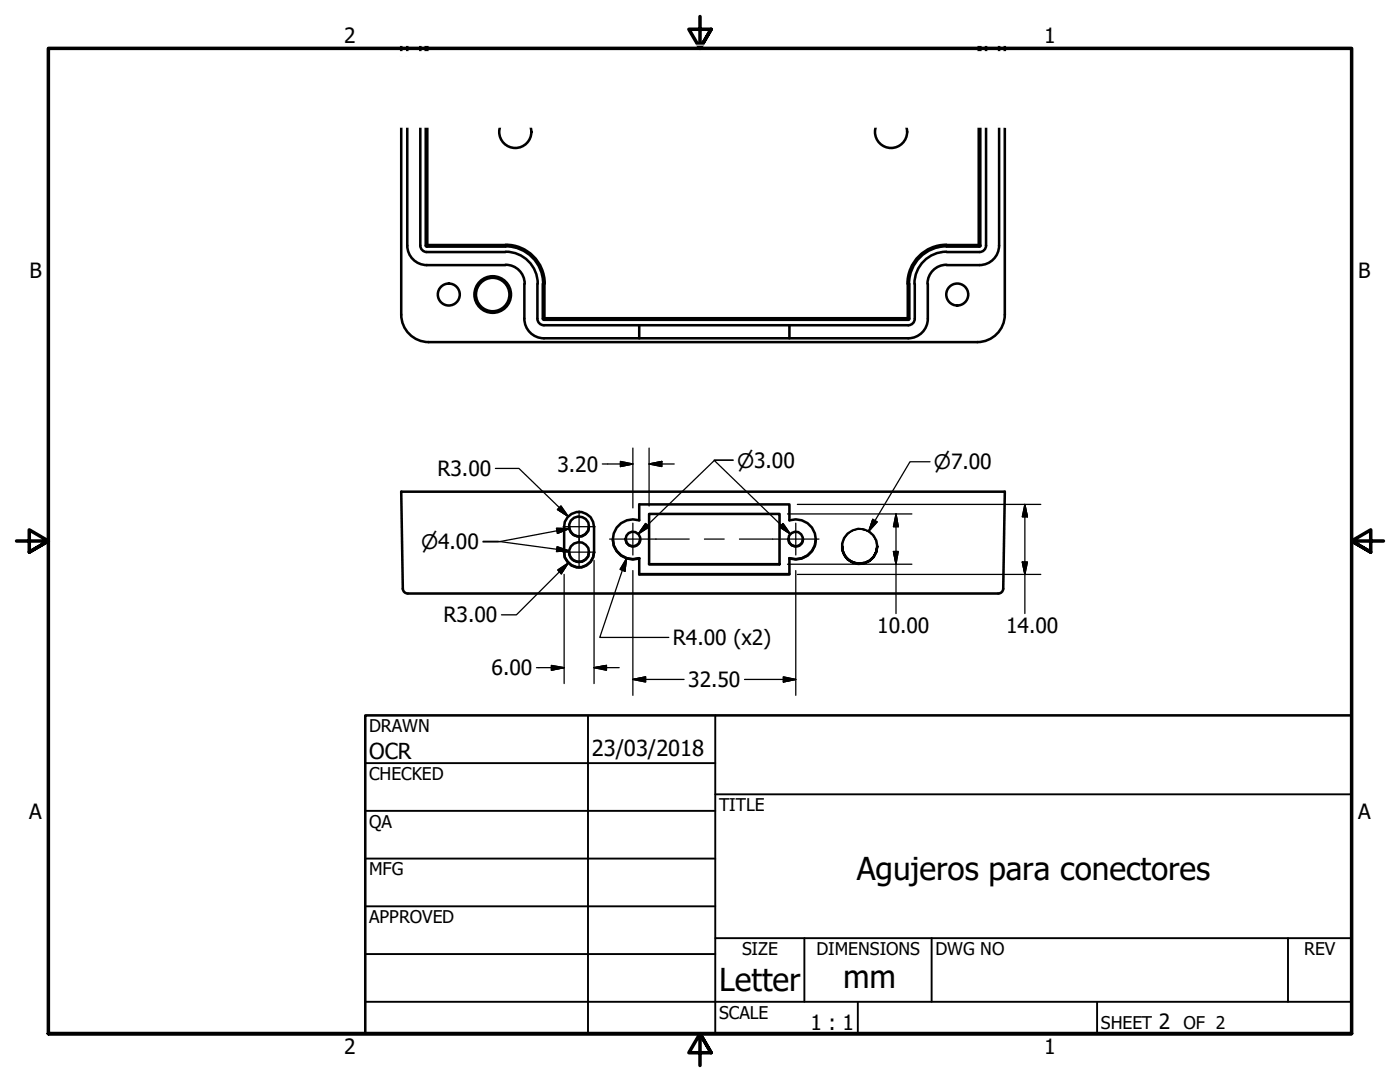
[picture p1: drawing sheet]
<svg xmlns="http://www.w3.org/2000/svg" width="279mm" height="216mm" viewBox="0 0 279 216" stroke-linecap="round" stroke-linejoin="round" font-family="sans-serif">
<!-- layer: Visible (ANSI) -->
<g fill="none" stroke="#000" stroke-width=".51">
<path d="M80.1 0v62.8M81.3 0v49M83.9 0v49M85 0v49M85.3 0v48.9M195.3 0v48.9l.2 .1M195.6 0v49M196.8 0v49M199.4 0v49M200.5 0v62.8M81.3 49a3.9 3.9 0 0 0 3.9 3.9h15.7M83.9 49a1.3 1.3 0 0 0 1.3 1.3h15.7"/>
<path d="M85 49l.2 .2h15.7M100.9 48.9h-15.6l-.1 .1M100.9 50.2a6.4 6.4 0 0 1 6.4 6.4M100.9 49.1a7.5 7.5 0 0 1 7.5 7.5M100.9 52.8a3.8 3.8 0 0 1 3.8 3.8M100.9 48.8a7.8 7.8 0 0 1 7.8 7.8M104.6 56.6v7M107.3 56.6v7M108.3 56.6v7M108.6 56.6v6.9M181.2 56.6v6.9l.1 .1M181.5 56.6v7"/>
<path d="M182.6 56.6v7M185.2 56.6v7M188.9 52.8a3.8 3.8 0 0 0-3.8 3.8M188.9 50.2a6.4 6.4 0 0 0-6.4 6.4M188.9 49.1a7.5 7.5 0 0 0-7.5 7.5M188.9 48.8a7.8 7.8 0 0 0-7.8 7.8M188.9 52.9h6.6M188.9 50.3h6.6M188.9 49.2h6.6M188.9 48.9h6.4M195.7 49l-.2 .2M196.8 49a1.3 1.3 0 0 1-1.3 1.3"/>
<path d="M199.4 49a3.9 3.9 0 0 1-3.9 3.9M80.1 62.8a5.5 5.5 0 0 0 5.5 5.5M85.5 68.3h109.6M104.6 63.6a3.9 3.9 0 0 0 4 3.9h72.7M107.3 63.6a1.3 1.3 0 0 0 1.3 1.3h72.7M108.3 63.6l.3 .2h72.7M113.6 63.7h3.9zM113.6 63.6h3.9zM124.8 63.6h3zM127.6 64.9v2.6M129.5 63.6h26.1v.1h-26.1zM157.4 63.6h2.8z"/>
<path d="M157.5 64.9v2.6M168.1 63.6h7zM181.2 63.5l-72.6 .1M181.5 63.6l-.2 .2M182.6 63.6a1.3 1.3 0 0 1-1.3 1.3M185.2 63.6a3.9 3.9 0 0 1-3.9 3.9M200.5 62.8a5.5 5.5 0 0 1-5.5 5.5M80.4 117.5l-.3-19.4h120.4l-.3 19.4M80.4 117.5a.98 .98 0 0 0 1 .9M112.6 110.2a2.98 2.98 0 0 0 3 3 2.98 2.98 0 0 0 3-3M113.3 103.2a2.99 2.99 0 0 1 3.3-.9 2.99 2.99 0 0 1 2 2.9v5a2.98 2.98 0 0 1-3 3.1 2.98 2.98 0 0 1-3-3.1v-5l.1-1.1zM113.5 105.1a2 2 0 0 0 2 1.9 2 2 0 0 0 2-1.9"/>
<path d="M113.5 110.2a2 2 0 0 0 2 1.9 2 2 0 0 0 2-1.9M122.3 107.6a4 4 0 0 0 5.3 3.8v3.2h29.9v-3.2M124.8 107.6a1.46 1.46 0 0 0 1.5 1.4 1.46 1.46 0 0 0 1.5-1.4M127.6 111.4a4 4 0 0 1-5.3-3.8 4 4 0 0 1 5.3-3.8v-3.2h29.9v3.2a4 4 0 0 1 5.3 3.8 4 4 0 0 1-5.3 3.8M127.6 114.6h29.9M129.5 102.6h26.1v10h-26.1zM129.5 112.6h26.1M157.4 107.6a1.46 1.46 0 0 0 1.4 1.4 1.46 1.46 0 0 0 1.5-1.4M162.8 107.6a4 4 0 0 1-5.3 3.8M168.1 109a3.5 3.5 0 0 0 3.5 3.5 3.5 3.5 0 0 0 3.5-3.5 3.5 3.5 0 0 1-5 3.2 3.5 3.5 0 0 1-.9-5.8 3.5 3.5 0 0 1 5.7 1.5l.2 1.1M172.1 105.6l-.1 6.9M200.2 117.5a.99 .99 0 0 1-1 .9h-117.8"/>
<circle cx="102.8" cy="26.3" r="3.2"/>
<circle cx="177.8" cy="26.3" r="3.2"/>
<circle cx="89.6" cy="58.8" r="2.19"/>
<circle cx="98.3" cy="58.8" r="3.3"/>
<circle cx="98.3" cy="58.8" r="3.7"/>
<circle cx="191" cy="58.8" r="2.19"/>
<circle cx="115.5" cy="105.1" r="2"/>
<circle cx="115.6" cy="110.2" r="1.98"/>
<circle cx="126.3" cy="107.6" r="1.48"/>
<circle cx="158.8" cy="107.6" r="1.46"/>
</g>
<!-- layer: Hatch (ANSI) -->
<g fill="#fff" stroke="#fff" stroke-width=".2">
<path d="M168.6 108.6h6v.4z"/>
<path d="M168.6 108.6l6 .4h-6z"/>
<path d="M168.6 109h6v.3z"/>
<path d="M168.6 109l6 .3h-6z"/>
<path d="M168.6 109.3h6l-.1 .3z"/>
<path d="M168.6 109.3l5.9 .3h-5.8z"/>
<path d="M168.7 109.6h5.8l-.1 .3z"/>
<path d="M168.7 109.6l5.7 .3h-5.7z"/>
<path d="M168.7 109.9h5.7l-.1 .3z"/>
<path d="M168.7 109.9l5.6 .3h-5.5z"/>
<path d="M168.8 110.2h5.5l-.1 .3z"/>
<path d="M168.8 110.2l5.4 .3h-5.2z"/>
<path d="M169 110.5h5.2l-.2 .2z"/>
<path d="M169 110.5l5 .2h-4.8z"/>
<path d="M169.2 110.7h4.8l-.2 .2z"/>
<path d="M169.2 110.7l4.6 .2h-4.4z"/>
<path d="M169.4 110.9h4.4l-.3 .3z"/>
<path d="M169.4 110.9l4.1 .3h-4z"/>
<path d="M169.5 111.2h4l-.1 .2z"/>
<path d="M169.5 111.2l3.9 .2h-3.6z"/>
<path d="M169.8 111.4h3.6l-.4 .2z"/>
<path d="M169.8 111.4l3.2 .2h-2.9z"/>
<path d="M170.1 111.6h2.9l-.2 .1z"/>
<path d="M170.1 111.6l2.7 .1h-2.4z"/>
<path d="M170.4 111.7h2.4l-.3 .1z"/>
<path d="M170.4 111.7l2.1 .1h-1.9z"/>
<path d="M170.6 111.8h1.9z"/>
<path d="M170.6 111.8l1.6 .1z"/>
<path d="M170.9 111.9h1.3z"/>
<path d="M170.9 111.9l1 .1z"/>
<path d="M171.3 112h.6z"/>
<path d="M168.7 108.3l5.9 .3h-6z"/>
<path d="M168.7 108.3h5.8l.1 .3z"/>
<path d="M168.7 108l5.8 .3h-5.8z"/>
<path d="M168.7 108h5.7l.1 .3z"/>
<path d="M168.8 107.8l5.6 .2h-5.7z"/>
<path d="M168.8 107.8h5.5l.1 .2z"/>
<path d="M169 107.4l5.3 .4h-5.5z"/>
<path d="M169 107.4h5.2l.1 .4z"/>
<path d="M169.2 107.2l5 .2h-5.2z"/>
<path d="M169.2 107.2h4.8l.2 .2z"/>
<path d="M169.4 106.9l4.6 .3h-4.8z"/>
<path d="M169.4 106.9h4.4l.2 .3z"/>
<path d="M169.5 106.7l4.3 .2h-4.4z"/>
<path d="M169.5 106.7h4l.3 .2z"/>
<path d="M169.5 106.7l.3-.1 3.7 .1z"/>
<path d="M169.8 106.6h3.6l.1 .1z"/>
<path d="M169.8 106.6l.3-.2 3.3 .2z"/>
<path d="M170.1 106.4h2.9l.4 .2z"/>
<path d="M170.1 106.4l.3-.2 2.6 .2z"/>
<path d="M170.4 106.2h2.4l.2 .2z"/>
<path d="M170.4 106.2l.2-.1 2.2 .1z"/>
<path d="M170.6 106.1h1.9l.3 .1z"/>
<path d="M170.6 106.1h1.9z"/>
<path d="M170.9 106l1.6 .1z"/>
<path d="M170.9 106h1.3z"/>
<path d="M171.3 106h.9z"/>
<path d="M171.3 106h.6z"/>
<path d="M72.6 10.4l128.5 14.9h-128.5z"/>
<path d="M72.6 10.4h128.5v14.9z"/>
<path d="M77.5 -.1h124.7v9.1z"/>
<path d="M77.5 -.1l124.7 9.1h-124.7z"/>
</g>
<!-- layer: Border (ANSI) -->
<path d="M139.7 3.3v6.4l-2.2-3.9h4.4l-2.2 3.9 2.2-3.9M3.3 107.9h6.4l-3.9-2.2v4.5l3.9-2.3-3.9 2.3M276.1 107.9h-6.4l3.9-2.2v4.5l-3.9-2.3 3.9 2.3M9.7 206.2v-196.5h260v196.5h-260h260M141.9 210.1l-2.2-3.9 2.2 3.9h-4.4l2.2-3.9v6.4" fill="none" stroke="#000" stroke-width=".7"/>
<!-- layer: Sketch Geometry (ANSI) -->
<g fill="none" stroke="#fff" stroke-width=".2">
<path d="M72.6 10.4h128.5v14.9h-128.5zM77.5 0v9h124.7v-9"/>
<circle cx="171.5" cy="108.9" r="3"/>
</g>
<!-- layer: Title (ANSI) -->
<g fill="none" stroke="#000" stroke-width=".38">
<path d="M72.9 152.3h69.8M117.3 142.7v63.5M142.7 158.5h127M142.7 142.7v63.5M72.9 161.8h69.8M72.9 171.3h69.8M72.9 199.9h196.8M72.9 180.8h69.8M72.9 190.4h69.8M142.7 187.2h127M160.5 187.2v12.7M171.2 199.9v6.3"/>
<path d="M185.9 187.2v12.7M218.9 199.9v6.3M257 187.2v12.7"/>
</g>
<path d="M72.9 142.7h196.8v63.5h-196.8z" fill="none" stroke="#000" stroke-width=".51"/>
<!-- layer: Dimension (ANSI) -->
<g fill="none" stroke="#000" stroke-width=".25">
<path d="M98.9 93.5h4.7l9.8 9.6M120.2 92.6h6.1M123.8 92.1l2.5 .5-2.5 .5zM126.3 89.4v11.9M129.5 92.6l2.6-.5v1zM129.5 92.6h5.1M129.5 89.4v11.6M185.6 92.1h-4l-8.2 13.9M96.4 108h3l14.2 1.9M111.1 105.4l2.5 .1-2.3 .9zM111.2 109.1l2.4 .8-2.5 .1zM111.3 101.7l.7-.7 1.4 2.1z"/>
<path d="M111.3 113.7l2.1-1.4-1.4 2.2zM112.6 114.6v21.8M113.4 112.3l-10.3 10.4h-3M113.6 105.5l-14.2 2.6h-3M118.6 111.8v24.6M125 111.4l-.3 2.6-.9-.4zM125 111.4l-5.3 15.8h13.8M126.3 113.9v24.8M127.4 106.6l15.2-14.8h3.7h-3.8l15.2 14.8M128.8 104.5l.7 .7-2.1 1.4zM155.6 105.2l.7-.7 1.4 2.1zM157.2 102.6h24.8"/>
<path d="M157.2 112.6h24.8M158.8 113.9v24.8M159.1 100.6h48.6M159.1 114.6h48.6M174.2 103.6l.9 .5-1.7 1.9zM178.3 110h1l-.5 2.6zM178.8 102.6l.5 2.5h-1zM178.8 102.6v19.8M204 112.1h1l-.5 2.5zM204.5 100.6l.5 2.5h-1zM204.5 100.6v21.8M107.1 133.2h5.5"/>
<path d="M110 132.8l2.6 .4-2.6 .5zM118.6 133.2l2.4-.4v.9zM118.6 133.2h5M126.3 135.6l2.5-.5v1zM126.3 135.6h10.2M148.6 135.6h10.2M156.3 135.1l2.5 .5-2.5 .5z"/>
</g>
<g fill="#000" stroke="#000" stroke-width=".25">
<path d="M123.8 93.1l2.5-.5zM123.8 92.1l2.5 .5-2.5 .5zM129.5 92.6l2.6-.5zM129.5 92.6l2.6-.5v1zM111.1 110l2.5-.1zM111.2 109.1l2.4 .8-2.5 .1zM111.3 101.7l2.1 1.4zM111.3 101.7l.7-.7 1.4 2.1zM111.3 106.4l2.3-.9zM111.1 105.4l2.5 .1-2.3 .9zM113.4 112.3l-1.4 2.2zM111.3 113.7l2.1-1.4-1.4 2.2z"/>
<path d="M125 111.4l-.3 2.6zM125 111.4l-.3 2.6-.9-.4zM128.8 104.5l-1.4 2.1zM128.8 104.5l.7 .7-2.1 1.4zM155.6 105.2l2.1 1.4zM155.6 105.2l.7-.7 1.4 2.1zM174.2 103.6l-.8 2.4zM174.2 103.6l.9 .5-1.7 1.9zM178.3 110l.5 2.6zM178.3 110h1l-.5 2.6zM178.8 102.6l.5 2.5zM178.8 102.6l.5 2.5h-1z"/>
<path d="M204 112.1l.5 2.5zM204 112.1h1l-.5 2.5zM204.5 100.6l.5 2.5zM204.5 100.6l.5 2.5h-1zM110 133.7l2.6-.5zM110 132.8l2.6 .4-2.6 .5zM118.6 133.2l2.4-.4zM118.6 133.2l2.4-.4v.9zM126.3 135.6l2.5-.5zM126.3 135.6l2.5-.5v1zM156.3 136.1l2.5-.5zM156.3 135.1l2.5 .5-2.5 .5z"/>
</g>
<!-- layer: Center Mark (ANSI) -->
<path d="M112.4 110.2h6.3M112.4 105.1h6.3M115.6 107v6.3M115.6 101.9v6.4M126.3 104.4v6.3M158.8 104.4v6.3" fill="none" stroke="#000" stroke-width=".25"/>
<!-- layer: Centerline (ANSI) -->
<path d="M121.7 107.6h15.8M140.6 107.6h3.9M147.6 107.6h15.8" fill="none" stroke="#000" stroke-width=".25"/>
<g font-size="6.3">
<text x="171" y="175.6">Agujeros para conectores</text>
<text x="143.5" y="197.7">Letter</text>
<text x="168.3" y="197.2">mm</text>
</g>
<g font-size="4.4">
<text x="73.7" y="151.4">OCR</text>
<text x="118.1" y="150.8">23/03/2018</text>
</g>
<g font-size="4.2">
<text x="68.7" y="8.6">2</text>
<text x="208.4" y="8.6">1</text>
<text x="5.9" y="55.5">B</text>
<text x="271.1" y="55.5">B</text>
<text x="87.3" y="95">R3.00</text>
<text x="111.3" y="94.1">3.20</text>
<text x="88.5" y="124.2">R3.00</text>
<text x="134.3" y="128.8">R4.00 (x2)</text>
<text x="175.1" y="126.4">10.00</text>
<text x="200.8" y="126.4">14.00</text>
<text x="98.1" y="134.7">6.00</text>
<text x="137.4" y="137.1">32.50</text>
<text x="5.8" y="163.4">A</text>
<text x="271" y="163.4">A</text>
<text x="161.7" y="205.5">1 : 1</text>
<text x="231.3" y="205.4">2</text>
<text x="68.7" y="210.3">2</text>
<text x="208.4" y="210.3">1</text>
</g>
<g font-size="4">
<text x="147.1" y="93.3">⌀3.00</text>
<text x="186.4" y="93.6">⌀7.00</text>
<text x="84.1" y="109.6">⌀4.00</text>
</g>
<g font-size="3.5">
<text x="73.7" y="146">DRAWN</text>
<text x="73.7" y="155.6">CHECKED</text>
<text x="143.5" y="161.8">TITLE</text>
<text x="73.7" y="165.2">QA</text>
<text x="73.7" y="174.7">MFG</text>
<text x="73.7" y="184.2">APPROVED</text>
<text x="148.1" y="190.6">SIZE</text>
<text x="162.9" y="190.6">DIMENSIONS</text>
<text x="186.7" y="190.6">DWG NO</text>
<text x="260.3" y="190.5">REV</text>
<text x="143.5" y="203.3">SCALE</text>
<text x="219.7" y="205.4">SHEET</text>
<text x="236.2" y="205.4">OF 2</text>
</g>
</svg>
